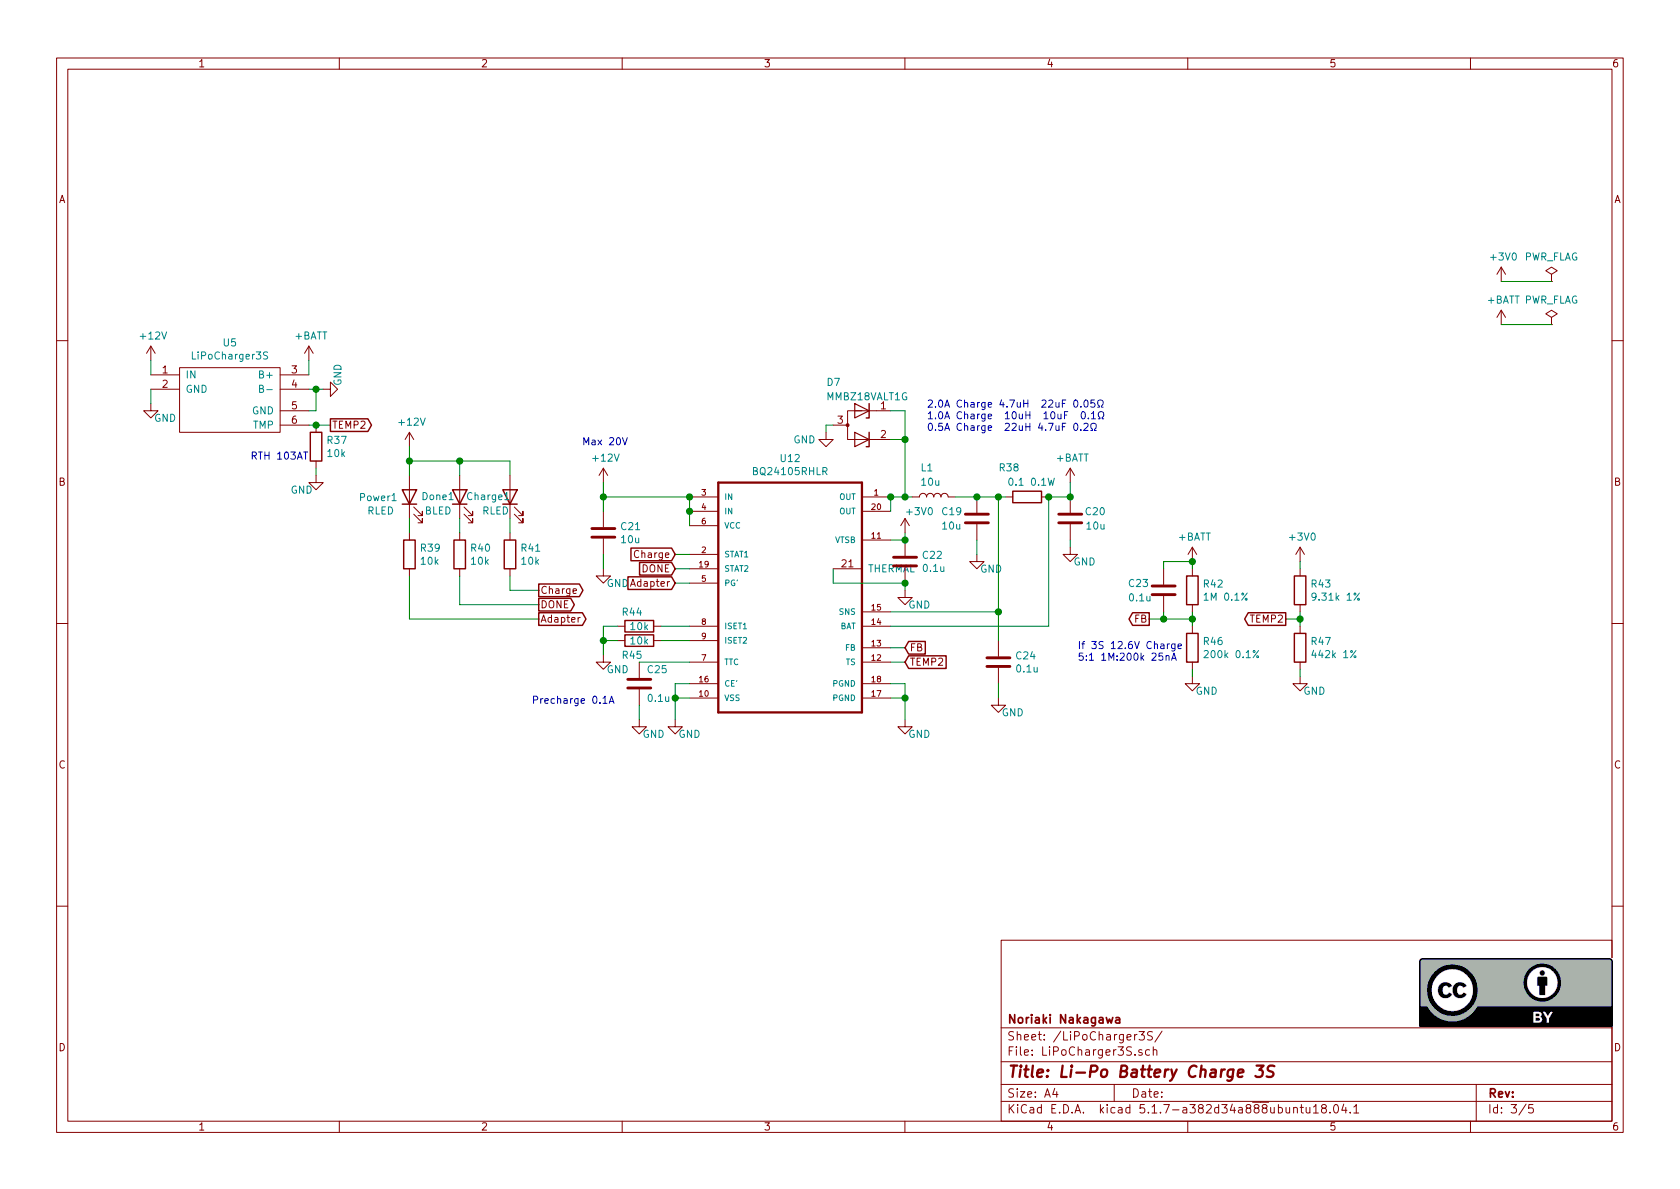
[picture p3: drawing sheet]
EESchema Schematic File Version 4
EELAYER 30 0
EELAYER END
$Descr A4 11693 8268
encoding utf-8
Sheet 3 5
Title "Li-Po Battery Charge 3S"
Date ""
Rev ""
Comp "Noriaki Nakagawa"
Comment1 ""
Comment2 ""
Comment3 ""
Comment4 ""
$EndDescr
Wire Wire Line
	6200 2850 6300 2850
Connection ~ 6300 4050
Wire Wire Line
	5800 4050 5800 3950
Wire Wire Line
	6300 4050 5800 4050
Connection ~ 8300 3900
Wire Wire Line
	8100 3900 8300 3900
Wire Wire Line
	8100 3950 8100 3900
Wire Wire Line
	8100 4300 8300 4300
Connection ~ 8100 4300
Wire Wire Line
	8100 4250 8100 4300
Wire Wire Line
	8000 4300 8100 4300
$Comp
L Device:C C?
U 1 1
P 8100 4100
AR Path="/5FA78FC0" Ref="C?"  Part="1" 
AR Path="/5FA654AA/5FA78FC0" Ref="C23"  Part="1" 
F 0 "C23" H 7850 4150 50  0000 L CNN
F 1 "0.1u" H 7850 4050 50  0000 L CNN
F 2 "Capacitors_SMD:C_0603" H 8138 3950 50  0001 C CNN
F 3 "~" H 8100 4100 50  0001 C CNN
F 4 "https://www.digikey.jp/product-detail/ja/kemet/C0603C104M4RACTU/399-1099-1-ND/411374" H 8100 4100 50  0001 C CNN "order_URL"
F 5 "C0603C104M4RACTU" H 8100 4100 50  0001 C CNN "型番"
	1    8100 4100
	1    0    0    -1  
$EndComp
Text Notes 7500 4600 0    50   ~ 0
If 3S 12.6V Charge\n5:1 1M:200k 25nA
Text Notes 3700 4900 0    50   ~ 0
Precharge 0.1A
Text Notes 6450 3000 0    50   ~ 0
2.0A Charge 4.7uH  22uF 0.05Ω\n1.0A Charge  10uH  10uF  0.1Ω\n0.5A Charge  22uH 4.7uF 0.2Ω
Wire Wire Line
	6650 3450 6800 3450
Wire Wire Line
	6800 3450 6950 3450
Connection ~ 6800 3450
$Comp
L power:+BATT #PWR?
U 1 1
P 8300 3900
AR Path="/5FA78FCC" Ref="#PWR?"  Part="1" 
AR Path="/5FA654AA/5FA78FCC" Ref="#PWR0137"  Part="1" 
F 0 "#PWR0137" H 8300 3750 50  0001 C CNN
F 1 "+BATT" H 8315 4073 50  0000 C CNN
F 2 "" H 8300 3900 50  0001 C CNN
F 3 "" H 8300 3900 50  0001 C CNN
	1    8300 3900
	1    0    0    -1  
$EndComp
Wire Wire Line
	7300 3450 7450 3450
Wire Wire Line
	7450 3350 7450 3450
Wire Wire Line
	6950 4750 6950 4850
Connection ~ 6950 4250
Wire Wire Line
	6950 4250 6950 4450
Connection ~ 7300 3450
$Comp
L power:+BATT #PWR?
U 1 1
P 7450 3350
AR Path="/5FA78FD8" Ref="#PWR?"  Part="1" 
AR Path="/5FA654AA/5FA78FD8" Ref="#PWR0138"  Part="1" 
F 0 "#PWR0138" H 7450 3200 50  0001 C CNN
F 1 "+BATT" H 7465 3523 50  0000 C CNN
F 2 "" H 7450 3350 50  0001 C CNN
F 3 "" H 7450 3350 50  0001 C CNN
	1    7450 3350
	1    0    0    -1  
$EndComp
Wire Wire Line
	8300 3950 8300 3900
Wire Wire Line
	9050 3900 9050 3950
$Comp
L power:+3V0 #PWR?
U 1 1
P 9050 3900
AR Path="/5FA78FE0" Ref="#PWR?"  Part="1" 
AR Path="/5FA654AA/5FA78FE0" Ref="#PWR0139"  Part="1" 
F 0 "#PWR0139" H 9050 3750 50  0001 C CNN
F 1 "+3V0" H 9065 4073 50  0000 C CNN
F 2 "" H 9050 3900 50  0001 C CNN
F 3 "" H 9050 3900 50  0001 C CNN
	1    9050 3900
	1    0    0    -1  
$EndComp
Wire Wire Line
	6300 4100 6300 4050
Wire Wire Line
	7300 3450 7300 4350
Wire Wire Line
	6950 3450 6950 4250
Connection ~ 6300 3750
Wire Wire Line
	6200 4350 7300 4350
Wire Wire Line
	6950 4250 6200 4250
Wire Wire Line
	6800 3750 6800 3850
Wire Wire Line
	4600 4450 4800 4450
Wire Wire Line
	4600 4350 4800 4350
Wire Wire Line
	4700 4850 4700 5000
Wire Wire Line
	4450 4900 4450 5000
Wire Wire Line
	4800 4600 4450 4600
Wire Wire Line
	6300 3750 6300 3700
Wire Wire Line
	6200 3750 6300 3750
$Comp
L power:+3V0 #PWR?
U 1 1
P 6300 3700
AR Path="/5FA78FF4" Ref="#PWR?"  Part="1" 
AR Path="/5FA654AA/5FA78FF4" Ref="#PWR0140"  Part="1" 
F 0 "#PWR0140" H 6300 3550 50  0001 C CNN
F 1 "+3V0" H 6400 3850 50  0000 C CNN
F 2 "" H 6300 3700 50  0001 C CNN
F 3 "" H 6300 3700 50  0001 C CNN
	1    6300 3700
	1    0    0    -1  
$EndComp
Text GLabel 8950 4300 0    50   Output ~ 0
TEMP2
Wire Wire Line
	9050 4700 9050 4650
Wire Wire Line
	9050 4300 9050 4350
Connection ~ 9050 4300
Wire Wire Line
	9050 4300 8950 4300
Wire Wire Line
	9050 4250 9050 4300
$Comp
L Device:R R?
U 1 1
P 9050 4500
AR Path="/5FA79000" Ref="R?"  Part="1" 
AR Path="/5FA654AA/5FA79000" Ref="R47"  Part="1" 
F 0 "R47" H 9120 4546 50  0000 L CNN
F 1 "442k 1%" H 9120 4455 50  0000 L CNN
F 2 "Resistors_SMD:R_0603" V 8980 4500 50  0001 C CNN
F 3 "~" H 9050 4500 50  0001 C CNN
F 4 "https://www.digikey.jp/product-detail/ja/panasonic-electronic-components/ERJ-3EKF4423V/P442KHCT-ND/198393" H 9050 4500 50  0001 C CNN "order_URL"
F 5 "ERJ-3EKF4423V" H 9050 4500 50  0001 C CNN "型番"
	1    9050 4500
	1    0    0    -1  
$EndComp
$Comp
L Device:R R?
U 1 1
P 9050 4100
AR Path="/5FA79006" Ref="R?"  Part="1" 
AR Path="/5FA654AA/5FA79006" Ref="R43"  Part="1" 
F 0 "R43" H 9120 4146 50  0000 L CNN
F 1 "9.31k 1%" H 9120 4055 50  0000 L CNN
F 2 "Resistors_SMD:R_0603" V 8980 4100 50  0001 C CNN
F 3 "~" H 9050 4100 50  0001 C CNN
F 4 "https://www.digikey.jp/product-detail/ja/panasonic-electronic-components/ERJ-3EKF9311V/P9-31KHCT-ND/198542" H 9050 4100 50  0001 C CNN "order_URL"
F 5 "ERJ-3EKF9311V" H 9050 4100 50  0001 C CNN "型番"
	1    9050 4100
	1    0    0    -1  
$EndComp
Wire Wire Line
	6200 4600 6300 4600
Text GLabel 6300 4600 2    50   Input ~ 0
TEMP2
Connection ~ 4700 4850
Wire Wire Line
	4800 4850 4700 4850
Wire Wire Line
	4700 4750 4700 4850
Wire Wire Line
	4800 4750 4700 4750
Wire Wire Line
	4200 3850 4200 3950
Connection ~ 4800 3450
Wire Wire Line
	4200 3450 4200 3550
Connection ~ 4200 3450
Wire Wire Line
	4200 3450 4800 3450
Wire Wire Line
	4200 3350 4200 3450
Wire Wire Line
	4800 3550 4800 3450
Connection ~ 4800 3550
Wire Wire Line
	4800 3650 4800 3550
Wire Wire Line
	6300 4850 6300 5000
$Comp
L Device:C C?
U 1 1
P 4450 4750
AR Path="/5FA7901C" Ref="C?"  Part="1" 
AR Path="/5FA654AA/5FA7901C" Ref="C25"  Part="1" 
F 0 "C25" H 4500 4850 50  0000 L CNN
F 1 "0.1u" H 4500 4650 50  0000 L CNN
F 2 "Capacitors_SMD:C_0603" H 4488 4600 50  0001 C CNN
F 3 "~" H 4450 4750 50  0001 C CNN
F 4 "https://www.digikey.jp/product-detail/ja/kemet/C0603C104M4RACTU/399-1099-1-ND/411374" H 4450 4750 50  0001 C CNN "order_URL"
F 5 "C0603C104M4RACTU" H 4450 4750 50  0001 C CNN "型番"
	1    4450 4750
	1    0    0    -1  
$EndComp
Text Notes 4050 3100 0    50   ~ 0
Max 20V
Wire Wire Line
	8300 4700 8300 4650
Wire Wire Line
	8300 4300 8300 4350
Connection ~ 8300 4300
Wire Wire Line
	8300 4250 8300 4300
Text GLabel 8000 4300 0    50   Output ~ 0
FB
Wire Wire Line
	6300 4500 6200 4500
Text GLabel 6300 4500 2    50   Input ~ 0
FB
Connection ~ 6950 3450
Connection ~ 6300 4850
Wire Wire Line
	6200 4850 6300 4850
Wire Wire Line
	6300 4750 6300 4850
Wire Wire Line
	6200 4750 6300 4750
Connection ~ 6300 3450
Wire Wire Line
	6350 3450 6300 3450
Wire Wire Line
	6200 3050 6300 3050
Wire Wire Line
	5750 2950 5750 3000
Wire Wire Line
	5800 2950 5750 2950
Wire Wire Line
	6200 3450 6300 3450
Wire Wire Line
	2850 4300 3750 4300
Wire Wire Line
	2850 4300 2850 4000
Wire Wire Line
	3200 4200 3750 4200
Wire Wire Line
	3200 4200 3200 4000
Wire Wire Line
	3550 4100 3750 4100
Wire Wire Line
	3550 4000 3550 4100
Wire Wire Line
	6950 3450 7000 3450
Connection ~ 6200 3450
Wire Wire Line
	6200 3450 6200 3550
Connection ~ 2850 3200
Wire Wire Line
	2850 3100 2850 3200
Wire Wire Line
	2850 3600 2850 3700
Wire Wire Line
	3200 3600 3200 3700
Wire Wire Line
	3550 3700 3550 3600
Wire Wire Line
	3200 3200 3550 3200
Connection ~ 3200 3200
Wire Wire Line
	3200 3200 3200 3300
Wire Wire Line
	3550 3200 3550 3300
Wire Wire Line
	2850 3200 3200 3200
Wire Wire Line
	2850 3200 2850 3300
$Comp
L Device:LED Charge?
U 1 1
P 3550 3450
AR Path="/5FA79049" Ref="Charge?"  Part="1" 
AR Path="/5FA654AA/5FA79049" Ref="Charge1"  Part="1" 
F 0 "Charge1" V 3550 3600 50  0000 C CNN
F 1 "RLED" V 3450 3550 50  0000 C CNN
F 2 "LEDs:LED_0603" H 3550 3450 50  0001 C CNN
F 3 "~" H 3550 3450 50  0001 C CNN
F 4 "https://www.digikey.jp/product-detail/ja/lite-on-inc/LTST-C190KRKT/160-1436-1-ND/386816" H 3550 3450 50  0001 C CNN "order_URL"
F 5 "LTST-C190KRKT" H 3550 3450 50  0001 C CNN "型番"
	1    3550 3450
	0    -1   -1   0   
$EndComp
$Comp
L Device:LED Done?
U 1 1
P 3200 3450
AR Path="/5FA7904F" Ref="Done?"  Part="1" 
AR Path="/5FA654AA/5FA7904F" Ref="Done1"  Part="1" 
F 0 "Done1" V 3200 3600 50  0000 C CNN
F 1 "BLED" V 3100 3600 50  0000 C CNN
F 2 "LEDs:LED_0603" H 3200 3450 50  0001 C CNN
F 3 "~" H 3200 3450 50  0001 C CNN
F 4 "https://www.digikey.jp/product-detail/ja/kingbright/APT1608QBC-D/754-1434-1-ND/2163792" H 3200 3450 50  0001 C CNN "order_URL"
F 5 "APT1608QBC/D" H 3200 3450 50  0001 C CNN "型番"
	1    3200 3450
	0    -1   -1   0   
$EndComp
$Comp
L Device:LED Power?
U 1 1
P 2850 3450
AR Path="/5FA79055" Ref="Power?"  Part="1" 
AR Path="/5FA654AA/5FA79055" Ref="Power1"  Part="1" 
F 0 "Power1" V 2843 3666 50  0000 C CNN
F 1 "RLED" V 2750 3650 50  0000 C CNN
F 2 "LEDs:LED_0603" H 2850 3450 50  0001 C CNN
F 3 "~" H 2850 3450 50  0001 C CNN
F 4 "https://www.digikey.jp/product-detail/ja/lite-on-inc/LTST-C190KRKT/160-1436-1-ND/386816" H 2850 3450 50  0001 C CNN "order_URL"
F 5 "MBRD835LT4G" H 2850 3450 50  0001 C CNN "型番"
	1    2850 3450
	0    -1   -1   0   
$EndComp
Text GLabel 3750 4300 2    50   Output ~ 0
Adapter
Text GLabel 3750 4200 2    50   Output ~ 0
DONE
Text GLabel 3750 4100 2    50   Output ~ 0
Charge
Wire Wire Line
	4800 3850 4700 3850
Wire Wire Line
	4700 3950 4800 3950
Wire Wire Line
	4800 4050 4700 4050
Text GLabel 4700 4050 0    50   Input ~ 0
Adapter
Text GLabel 4700 3950 0    50   Input ~ 0
DONE
Text GLabel 4700 3850 0    50   Input ~ 0
Charge
$Comp
L Device:L L?
U 1 1
P 6500 3450
AR Path="/5FA79065" Ref="L?"  Part="1" 
AR Path="/5FA654AA/5FA79065" Ref="L1"  Part="1" 
F 0 "L1" V 6700 3450 50  0000 L CNN
F 1 "10u" V 6600 3400 50  0000 L CNN
F 2 "Inductors:Inductor_Taiyo-Yuden_NR-50xx" H 6500 3450 50  0001 C CNN
F 3 "https://ds.yuden.co.jp/TYCOMPAS/ut/detail?pn=NR5040T100M%20%20&u=M" H 6500 3450 50  0001 C CNN
F 4 "NR5040T100M" H 6500 3450 50  0001 C CNN "型番"
F 5 "https://www.digikey.jp/product-detail/ja/taiyo-yuden/NR5040T100M/587-2365-1-ND/2178978" H 6500 3450 50  0001 C CNN "order_URL"
	1    6500 3450
	0    -1   -1   0   
$EndComp
$Comp
L Device:C C?
U 1 1
P 6950 4600
AR Path="/5FA7906B" Ref="C?"  Part="1" 
AR Path="/5FA654AA/5FA7906B" Ref="C24"  Part="1" 
F 0 "C24" H 7065 4646 50  0000 L CNN
F 1 "0.1u" H 7065 4555 50  0000 L CNN
F 2 "Capacitors_SMD:C_0603" H 6988 4450 50  0001 C CNN
F 3 "~" H 6950 4600 50  0001 C CNN
F 4 "https://www.digikey.jp/product-detail/ja/kemet/C0603C104M4RACTU/399-1099-1-ND/411374" H 6950 4600 50  0001 C CNN "order_URL"
F 5 "C0603C104M4RACTU" H 6950 4600 50  0001 C CNN "型番"
	1    6950 4600
	1    0    0    -1  
$EndComp
$Comp
L Device:C C?
U 1 1
P 6300 3900
AR Path="/5FA79071" Ref="C?"  Part="1" 
AR Path="/5FA654AA/5FA79071" Ref="C22"  Part="1" 
F 0 "C22" H 6415 3946 50  0000 L CNN
F 1 "0.1u" H 6415 3855 50  0000 L CNN
F 2 "Capacitors_SMD:C_0603" H 6338 3750 50  0001 C CNN
F 3 "~" H 6300 3900 50  0001 C CNN
F 4 "https://www.digikey.jp/product-detail/ja/kemet/C0603C104M4RACTU/399-1099-1-ND/411374" H 6300 3900 50  0001 C CNN "order_URL"
F 5 "C0603C104M4RACTU" H 6300 3900 50  0001 C CNN "型番"
	1    6300 3900
	1    0    0    -1  
$EndComp
$Comp
L Device:C C?
U 1 1
P 4200 3700
AR Path="/5FA79078" Ref="C?"  Part="1" 
AR Path="/5FA654AA/5FA79078" Ref="C21"  Part="1" 
F 0 "C21" H 4315 3746 50  0000 L CNN
F 1 "10u" H 4315 3655 50  0000 L CNN
F 2 "Capacitors_SMD:C_0805" H 4238 3550 50  0001 C CNN
F 3 "~" H 4200 3700 50  0001 C CNN
F 4 "GRM21BR61E106KA73K" H 4200 3700 50  0001 C CNN "型番"
F 5 "https://www.digikey.jp/product-detail/ja/murata-electronics/GRM21BR61E106KA73K/490-16824-1-ND/7595732" H 4200 3700 50  0001 C CNN "order_URL"
	1    4200 3700
	1    0    0    -1  
$EndComp
$Comp
L Device:C C?
U 1 1
P 6800 3600
AR Path="/5FA7907F" Ref="C?"  Part="1" 
AR Path="/5FA654AA/5FA7907F" Ref="C19"  Part="1" 
F 0 "C19" H 6550 3650 50  0000 L CNN
F 1 "10u" H 6550 3550 50  0000 L CNN
F 2 "Capacitors_SMD:C_0805" H 6838 3450 50  0001 C CNN
F 3 "~" H 6800 3600 50  0001 C CNN
F 4 "GRM21BR61E106KA73K" H 6800 3600 50  0001 C CNN "型番"
F 5 "https://www.digikey.jp/product-detail/ja/murata-electronics/GRM21BR61E106KA73K/490-16824-1-ND/7595732" H 6800 3600 50  0001 C CNN "order_URL"
	1    6800 3600
	1    0    0    -1  
$EndComp
$Comp
L Device:R R?
U 1 1
P 7150 3450
AR Path="/5FA79086" Ref="R?"  Part="1" 
AR Path="/5FA654AA/5FA79086" Ref="R38"  Part="1" 
F 0 "R38" V 7350 3500 50  0000 L CNN
F 1 "0.1 0.1W" V 7250 3250 50  0000 L CNN
F 2 "Resistors_SMD:R_1206" V 7080 3450 50  0001 C CNN
F 3 "https://industrial.panasonic.com/ww/products/resistors/chip-resistors/current-sensing-chip-resistors/models/ERJ8RSJR10V" H 7150 3450 50  0001 C CNN
F 4 "ERJ-8RSJR10V" H 7150 3450 50  0001 C CNN "型番"
F 5 "https://www.digikey.jp/product-detail/ja/panasonic-electronic-components/ERJ-8RSJR10V/P-10PCT-ND/250377" H 7150 3450 50  0001 C CNN "order_URL"
	1    7150 3450
	0    -1   -1   0   
$EndComp
$Comp
L Device:R R?
U 1 1
P 8300 4500
AR Path="/5FA7908C" Ref="R?"  Part="1" 
AR Path="/5FA654AA/5FA7908C" Ref="R46"  Part="1" 
F 0 "R46" H 8370 4546 50  0000 L CNN
F 1 "200k 0.1%" H 8370 4455 50  0000 L CNN
F 2 "Resistors_SMD:R_0603" V 8230 4500 50  0001 C CNN
F 3 "~" H 8300 4500 50  0001 C CNN
F 4 "ERA-3AEB204V" H 8300 4500 50  0001 C CNN "型番"
F 5 "https://www.digikey.jp/product-detail/ja/panasonic-electronic-components/ERA-3AEB204V/P200KDBCT-ND/1466107" H 8300 4500 50  0001 C CNN "order_URL"
	1    8300 4500
	1    0    0    -1  
$EndComp
$Comp
L Device:R R?
U 1 1
P 8300 4100
AR Path="/5FA79092" Ref="R?"  Part="1" 
AR Path="/5FA654AA/5FA79092" Ref="R42"  Part="1" 
F 0 "R42" H 8370 4146 50  0000 L CNN
F 1 "1M 0.1%" H 8370 4055 50  0000 L CNN
F 2 "Resistors_SMD:R_0603" V 8230 4100 50  0001 C CNN
F 3 "~" H 8300 4100 50  0001 C CNN
F 4 "RN73H1JTTD1004B25" H 8300 4100 50  0001 C CNN "型番"
F 5 "https://www.digikey.jp/product-detail/ja/koa-speer-electronics-inc/RN73H1JTTD1004B25/2019-RN73H1JTTD1004B25CT-ND/10707052" H 8300 4100 50  0001 C CNN "order_URL"
	1    8300 4100
	1    0    0    -1  
$EndComp
$Comp
L Device:R R?
U 1 1
P 3550 3850
AR Path="/5FA79098" Ref="R?"  Part="1" 
AR Path="/5FA654AA/5FA79098" Ref="R41"  Part="1" 
F 0 "R41" H 3620 3896 50  0000 L CNN
F 1 "10k" H 3620 3805 50  0000 L CNN
F 2 "Resistors_SMD:R_0603" V 3480 3850 50  0001 C CNN
F 3 "~" H 3550 3850 50  0001 C CNN
F 4 "https://www.digikey.jp/product-detail/ja/te-connectivity-passive-product/CRG0603F10K-10/A121523CT-ND/5246510" H 3550 3850 50  0001 C CNN "order_URL"
F 5 "CRG0603F10K/10" H 3550 3850 50  0001 C CNN "型番"
	1    3550 3850
	1    0    0    -1  
$EndComp
$Comp
L Device:R R?
U 1 1
P 3200 3850
AR Path="/5FA7909E" Ref="R?"  Part="1" 
AR Path="/5FA654AA/5FA7909E" Ref="R40"  Part="1" 
F 0 "R40" H 3270 3896 50  0000 L CNN
F 1 "10k" H 3270 3805 50  0000 L CNN
F 2 "Resistors_SMD:R_0603" V 3130 3850 50  0001 C CNN
F 3 "~" H 3200 3850 50  0001 C CNN
F 4 "https://www.digikey.jp/product-detail/ja/te-connectivity-passive-product/CRG0603F10K-10/A121523CT-ND/5246510" H 3200 3850 50  0001 C CNN "order_URL"
F 5 "CRG0603F10K/10" H 3200 3850 50  0001 C CNN "型番"
	1    3200 3850
	1    0    0    -1  
$EndComp
$Comp
L Device:R R?
U 1 1
P 2850 3850
AR Path="/5FA790A4" Ref="R?"  Part="1" 
AR Path="/5FA654AA/5FA790A4" Ref="R39"  Part="1" 
F 0 "R39" H 2920 3896 50  0000 L CNN
F 1 "10k" H 2920 3805 50  0000 L CNN
F 2 "Resistors_SMD:R_0603" V 2780 3850 50  0001 C CNN
F 3 "~" H 2850 3850 50  0001 C CNN
F 4 "https://www.digikey.jp/product-detail/ja/te-connectivity-passive-product/CRG0603F10K-10/A121523CT-ND/5246510" H 2850 3850 50  0001 C CNN "order_URL"
F 5 "CRG0603F10K/10" H 2850 3850 50  0001 C CNN "型番"
	1    2850 3850
	1    0    0    -1  
$EndComp
Wire Wire Line
	4200 4450 4200 4550
Connection ~ 4200 4450
Wire Wire Line
	4300 4450 4200 4450
Wire Wire Line
	4200 4350 4200 4450
Wire Wire Line
	4300 4350 4200 4350
$Comp
L Device:R R?
U 1 1
P 4450 4450
AR Path="/5FA790AF" Ref="R?"  Part="1" 
AR Path="/5FA654AA/5FA790AF" Ref="R45"  Part="1" 
F 0 "R45" V 4550 4400 50  0000 C CNN
F 1 "10k" V 4450 4450 50  0000 C CNN
F 2 "Resistors_SMD:R_0603" V 4380 4450 50  0001 C CNN
F 3 "~" H 4450 4450 50  0001 C CNN
F 4 "https://www.digikey.jp/product-detail/ja/te-connectivity-passive-product/CRG0603F10K-10/A121523CT-ND/5246510" H 4450 4450 50  0001 C CNN "order_URL"
F 5 "CRG0603F10K/10" H 4450 4450 50  0001 C CNN "型番"
	1    4450 4450
	0    1    1    0   
$EndComp
$Comp
L Device:R R?
U 1 1
P 4450 4350
AR Path="/5FA790B5" Ref="R?"  Part="1" 
AR Path="/5FA654AA/5FA790B5" Ref="R44"  Part="1" 
F 0 "R44" V 4350 4300 50  0000 C CNN
F 1 "10k" V 4450 4350 50  0000 C CNN
F 2 "Resistors_SMD:R_0603" V 4380 4350 50  0001 C CNN
F 3 "~" H 4450 4350 50  0001 C CNN
F 4 "https://www.digikey.jp/product-detail/ja/te-connectivity-passive-product/CRG0603F10K-10/A121523CT-ND/5246510" H 4450 4350 50  0001 C CNN "order_URL"
F 5 "CRG0603F10K/10" H 4450 4350 50  0001 C CNN "型番"
	1    4450 4350
	0    1    1    0   
$EndComp
$Comp
L BQ24105RHLR:BQ24105RHLR U?
U 1 1
P 5500 4150
AR Path="/5FA790BC" Ref="U?"  Part="1" 
AR Path="/5FA654AA/5FA790BC" Ref="U12"  Part="1" 
F 0 "U12" H 5500 5120 50  0000 C CNN
F 1 "BQ24105RHLR" H 5500 5029 50  0000 C CNN
F 2 "BQ24205RHLR:IC_MSP430FR2522IRHLR" H 5500 4150 50  0001 L BNN
F 3 "" H 5500 4150 50  0001 C CNN
F 4 "BQ24105RHLR" H 5500 4150 50  0001 C CNN "型番"
F 5 "https://www.digikey.jp/product-detail/ja/texas-instruments/BQ24105RHLR/296-17159-1-ND/665958" H 5500 4150 50  0001 C CNN "order_URL"
	1    5500 4150
	1    0    0    -1  
$EndComp
$Comp
L Device:C C?
U 1 1
P 7450 3600
AR Path="/5FA790C3" Ref="C?"  Part="1" 
AR Path="/5FA654AA/5FA790C3" Ref="C20"  Part="1" 
F 0 "C20" H 7200 3650 50  0000 L CNN
F 1 "10u" H 7200 3550 50  0000 L CNN
F 2 "Capacitors_SMD:C_0805" H 7488 3450 50  0001 C CNN
F 3 "~" H 7450 3600 50  0001 C CNN
F 4 "GRM21BR61E106KA73K" H 7450 3600 50  0001 C CNN "型番"
F 5 "https://www.digikey.jp/product-detail/ja/murata-electronics/GRM21BR61E106KA73K/490-16824-1-ND/7595732" H 7450 3600 50  0001 C CNN "order_URL"
	1    7450 3600
	-1   0    0    -1  
$EndComp
Connection ~ 7450 3450
$Comp
L power:+12V #PWR?
U 1 1
P 2850 3100
AR Path="/5FA790CA" Ref="#PWR?"  Part="1" 
AR Path="/5FA654AA/5FA790CA" Ref="#PWR0141"  Part="1" 
F 0 "#PWR0141" H 2850 2950 50  0001 C CNN
F 1 "+12V" H 2865 3273 50  0000 C CNN
F 2 "" H 2850 3100 50  0001 C CNN
F 3 "" H 2850 3100 50  0001 C CNN
	1    2850 3100
	1    0    0    -1  
$EndComp
$Comp
L power:+12V #PWR?
U 1 1
P 4200 3350
AR Path="/5FA790D0" Ref="#PWR?"  Part="1" 
AR Path="/5FA654AA/5FA790D0" Ref="#PWR0142"  Part="1" 
F 0 "#PWR0142" H 4200 3200 50  0001 C CNN
F 1 "+12V" H 4215 3523 50  0000 C CNN
F 2 "" H 4200 3350 50  0001 C CNN
F 3 "" H 4200 3350 50  0001 C CNN
	1    4200 3350
	1    0    0    -1  
$EndComp
$Comp
L power:GND #PWR?
U 1 1
P 4200 3950
AR Path="/5FA790D6" Ref="#PWR?"  Part="1" 
AR Path="/5FA654AA/5FA790D6" Ref="#PWR0143"  Part="1" 
F 0 "#PWR0143" H 4200 3700 50  0001 C CNN
F 1 "GND" H 4300 3850 50  0000 C CNN
F 2 "" H 4200 3950 50  0001 C CNN
F 3 "" H 4200 3950 50  0001 C CNN
	1    4200 3950
	1    0    0    -1  
$EndComp
$Comp
L power:GND #PWR?
U 1 1
P 4450 5000
AR Path="/5FA790DC" Ref="#PWR?"  Part="1" 
AR Path="/5FA654AA/5FA790DC" Ref="#PWR0144"  Part="1" 
F 0 "#PWR0144" H 4450 4750 50  0001 C CNN
F 1 "GND" H 4550 4900 50  0000 C CNN
F 2 "" H 4450 5000 50  0001 C CNN
F 3 "" H 4450 5000 50  0001 C CNN
	1    4450 5000
	1    0    0    -1  
$EndComp
$Comp
L power:GND #PWR?
U 1 1
P 4700 5000
AR Path="/5FA790E2" Ref="#PWR?"  Part="1" 
AR Path="/5FA654AA/5FA790E2" Ref="#PWR0145"  Part="1" 
F 0 "#PWR0145" H 4700 4750 50  0001 C CNN
F 1 "GND" H 4800 4900 50  0000 C CNN
F 2 "" H 4700 5000 50  0001 C CNN
F 3 "" H 4700 5000 50  0001 C CNN
	1    4700 5000
	1    0    0    -1  
$EndComp
$Comp
L power:GND #PWR?
U 1 1
P 4200 4550
AR Path="/5FA790E8" Ref="#PWR?"  Part="1" 
AR Path="/5FA654AA/5FA790E8" Ref="#PWR0146"  Part="1" 
F 0 "#PWR0146" H 4200 4300 50  0001 C CNN
F 1 "GND" H 4300 4450 50  0000 C CNN
F 2 "" H 4200 4550 50  0001 C CNN
F 3 "" H 4200 4550 50  0001 C CNN
	1    4200 4550
	1    0    0    -1  
$EndComp
$Comp
L power:GND #PWR?
U 1 1
P 5750 3000
AR Path="/5FA790EE" Ref="#PWR?"  Part="1" 
AR Path="/5FA654AA/5FA790EE" Ref="#PWR0147"  Part="1" 
F 0 "#PWR0147" H 5750 2750 50  0001 C CNN
F 1 "GND" H 5600 2950 50  0000 C CNN
F 2 "" H 5750 3000 50  0001 C CNN
F 3 "" H 5750 3000 50  0001 C CNN
	1    5750 3000
	1    0    0    -1  
$EndComp
$Comp
L power:GND #PWR?
U 1 1
P 6800 3850
AR Path="/5FA790F4" Ref="#PWR?"  Part="1" 
AR Path="/5FA654AA/5FA790F4" Ref="#PWR0148"  Part="1" 
F 0 "#PWR0148" H 6800 3600 50  0001 C CNN
F 1 "GND" H 6900 3750 50  0000 C CNN
F 2 "" H 6800 3850 50  0001 C CNN
F 3 "" H 6800 3850 50  0001 C CNN
	1    6800 3850
	1    0    0    -1  
$EndComp
$Comp
L power:GND #PWR?
U 1 1
P 7450 3800
AR Path="/5FA790FA" Ref="#PWR?"  Part="1" 
AR Path="/5FA654AA/5FA790FA" Ref="#PWR0149"  Part="1" 
F 0 "#PWR0149" H 7450 3550 50  0001 C CNN
F 1 "GND" H 7550 3700 50  0000 C CNN
F 2 "" H 7450 3800 50  0001 C CNN
F 3 "" H 7450 3800 50  0001 C CNN
	1    7450 3800
	1    0    0    -1  
$EndComp
Wire Wire Line
	7450 3750 7450 3800
$Comp
L power:GND #PWR?
U 1 1
P 6300 4100
AR Path="/5FA79101" Ref="#PWR?"  Part="1" 
AR Path="/5FA654AA/5FA79101" Ref="#PWR0150"  Part="1" 
F 0 "#PWR0150" H 6300 3850 50  0001 C CNN
F 1 "GND" H 6400 4000 50  0000 C CNN
F 2 "" H 6300 4100 50  0001 C CNN
F 3 "" H 6300 4100 50  0001 C CNN
	1    6300 4100
	1    0    0    -1  
$EndComp
$Comp
L power:GND #PWR?
U 1 1
P 6300 5000
AR Path="/5FA79107" Ref="#PWR?"  Part="1" 
AR Path="/5FA654AA/5FA79107" Ref="#PWR0151"  Part="1" 
F 0 "#PWR0151" H 6300 4750 50  0001 C CNN
F 1 "GND" H 6400 4900 50  0000 C CNN
F 2 "" H 6300 5000 50  0001 C CNN
F 3 "" H 6300 5000 50  0001 C CNN
	1    6300 5000
	1    0    0    -1  
$EndComp
$Comp
L power:GND #PWR?
U 1 1
P 6950 4850
AR Path="/5FA7910D" Ref="#PWR?"  Part="1" 
AR Path="/5FA654AA/5FA7910D" Ref="#PWR0152"  Part="1" 
F 0 "#PWR0152" H 6950 4600 50  0001 C CNN
F 1 "GND" H 7050 4750 50  0000 C CNN
F 2 "" H 6950 4850 50  0001 C CNN
F 3 "" H 6950 4850 50  0001 C CNN
	1    6950 4850
	1    0    0    -1  
$EndComp
$Comp
L power:GND #PWR?
U 1 1
P 8300 4700
AR Path="/5FA79113" Ref="#PWR?"  Part="1" 
AR Path="/5FA654AA/5FA79113" Ref="#PWR0153"  Part="1" 
F 0 "#PWR0153" H 8300 4450 50  0001 C CNN
F 1 "GND" H 8400 4600 50  0000 C CNN
F 2 "" H 8300 4700 50  0001 C CNN
F 3 "" H 8300 4700 50  0001 C CNN
	1    8300 4700
	1    0    0    -1  
$EndComp
$Comp
L power:GND #PWR?
U 1 1
P 9050 4700
AR Path="/5FA79119" Ref="#PWR?"  Part="1" 
AR Path="/5FA654AA/5FA79119" Ref="#PWR0154"  Part="1" 
F 0 "#PWR0154" H 9050 4450 50  0001 C CNN
F 1 "GND" H 9150 4600 50  0000 C CNN
F 2 "" H 9050 4700 50  0001 C CNN
F 3 "" H 9050 4700 50  0001 C CNN
	1    9050 4700
	1    0    0    -1  
$EndComp
$Comp
L Diode:MMBZxx D?
U 1 1
P 6000 2950
AR Path="/5FA7911F" Ref="D?"  Part="1" 
AR Path="/5FA654AA/5FA7911F" Ref="D7"  Part="1" 
F 0 "D7" V 5700 2700 50  0000 L CNN
F 1 "MMBZ18VALT1G" V 5800 2700 50  0000 L CNN
F 2 "TO_SOT_Packages_SMD:SOT-23" H 6150 2850 50  0001 L CNN
F 3 "http://www.onsemi.com/pub/Collateral/MMBZ5V6ALT1-D.PDF" V 5900 2950 50  0001 C CNN
F 4 "https://www.digikey.jp/product-detail/ja/on-semiconductor/MMBZ18VALT1G/MMBZ18VALT1GOSCT-ND/921123" H 6000 2950 50  0001 C CNN "order_URL"
F 5 "MMBZ18VALT1G" H 6000 2950 50  0001 C CNN "型番"
	1    6000 2950
	0    1    1    0   
$EndComp
Wire Wire Line
	6300 2850 6300 3050
Connection ~ 6300 3050
Wire Wire Line
	6300 3050 6300 3450
Wire Wire Line
	2200 3300 2200 3250
Wire Wire Line
	2200 2950 2300 2950
$Comp
L Device:R R?
U 1 1
P 2200 3100
AR Path="/5FA7912E" Ref="R?"  Part="1" 
AR Path="/5FA654AA/5FA7912E" Ref="R37"  Part="1" 
F 0 "R37" H 2270 3146 50  0000 L CNN
F 1 "10k" H 2270 3055 50  0000 L CNN
F 2 "Resistors_SMD:R_0603" V 2130 3100 50  0001 C CNN
F 3 "~" H 2200 3100 50  0001 C CNN
F 4 "https://www.digikey.jp/product-detail/ja/te-connectivity-passive-product/CRG0603F10K-10/A121523CT-ND/5246510" H 2200 3100 50  0001 C CNN "order_URL"
F 5 "CRG0603F10K/10" H 2200 3100 50  0001 C CNN "型番"
	1    2200 3100
	1    0    0    -1  
$EndComp
Text GLabel 2300 2950 2    50   Output ~ 0
TEMP2
$Comp
L power:GND #PWR?
U 1 1
P 2200 3300
AR Path="/5FA79136" Ref="#PWR?"  Part="1" 
AR Path="/5FA654AA/5FA79136" Ref="#PWR0155"  Part="1" 
F 0 "#PWR0155" H 2200 3050 50  0001 C CNN
F 1 "GND" H 2300 3200 50  0000 C CNN
F 2 "" H 2200 3300 50  0001 C CNN
F 3 "" H 2200 3300 50  0001 C CNN
	1    2200 3300
	-1   0    0    -1  
$EndComp
Text Notes 2150 3200 2    50   ~ 0
RTH 103AT
$Comp
L power:+3V0 #PWR?
U 1 1
P 10450 1950
AR Path="/5FA7FDDE" Ref="#PWR?"  Part="1" 
AR Path="/5FA654AA/5FA7FDDE" Ref="#PWR0159"  Part="1" 
F 0 "#PWR0159" H 10450 1800 50  0001 C CNN
F 1 "+3V0" H 10465 2123 50  0000 C CNN
F 2 "" H 10450 1950 50  0001 C CNN
F 3 "" H 10450 1950 50  0001 C CNN
	1    10450 1950
	1    0    0    -1  
$EndComp
Wire Wire Line
	10450 1950 10800 1950
$Comp
L power:PWR_FLAG #FLG?
U 1 1
P 10800 1950
AR Path="/5FA7FDE7" Ref="#FLG?"  Part="1" 
AR Path="/5FA654AA/5FA7FDE7" Ref="#FLG0119"  Part="1" 
F 0 "#FLG0119" H 10800 2025 50  0001 C CNN
F 1 "PWR_FLAG" H 10800 2123 50  0000 C CNN
F 2 "" H 10800 1950 50  0001 C CNN
F 3 "~" H 10800 1950 50  0001 C CNN
	1    10800 1950
	1    0    0    -1  
$EndComp
$Comp
L JetsonXavierNX_UPS-rescue:LiPoCharger3S U5
U 1 1
P 1600 2750
F 0 "U5" H 1600 3125 50  0000 C CNN
F 1 "LiPoCharger3S" H 1600 3034 50  0000 C CNN
F 2 "JetsonXavierNX_UPS:LiPoCharger3S" H 1600 3100 50  0001 C CNN
F 3 "" H 1600 3100 50  0001 C CNN
	1    1600 2750
	1    0    0    -1  
$EndComp
Wire Wire Line
	1050 2500 1050 2600
$Comp
L power:+12V #PWR?
U 1 1
P 1050 2500
AR Path="/5FE4BA89" Ref="#PWR?"  Part="1" 
AR Path="/5FA654AA/5FE4BA89" Ref="#PWR01"  Part="1" 
F 0 "#PWR01" H 1050 2350 50  0001 C CNN
F 1 "+12V" H 1065 2673 50  0000 C CNN
F 2 "" H 1050 2500 50  0001 C CNN
F 3 "" H 1050 2500 50  0001 C CNN
	1    1050 2500
	1    0    0    -1  
$EndComp
Wire Wire Line
	1050 2700 1050 2800
$Comp
L power:GND #PWR?
U 1 1
P 1050 2800
AR Path="/5FE51E82" Ref="#PWR?"  Part="1" 
AR Path="/5FA654AA/5FE51E82" Ref="#PWR09"  Part="1" 
F 0 "#PWR09" H 1050 2550 50  0001 C CNN
F 1 "GND" H 1150 2700 50  0000 C CNN
F 2 "" H 1050 2800 50  0001 C CNN
F 3 "" H 1050 2800 50  0001 C CNN
	1    1050 2800
	1    0    0    -1  
$EndComp
Wire Wire Line
	2150 2500 2150 2600
$Comp
L power:+BATT #PWR?
U 1 1
P 2150 2500
AR Path="/5FE5492F" Ref="#PWR?"  Part="1" 
AR Path="/5FA654AA/5FE5492F" Ref="#PWR02"  Part="1" 
F 0 "#PWR02" H 2150 2350 50  0001 C CNN
F 1 "+BATT" H 2165 2673 50  0000 C CNN
F 2 "" H 2150 2500 50  0001 C CNN
F 3 "" H 2150 2500 50  0001 C CNN
	1    2150 2500
	1    0    0    -1  
$EndComp
$Comp
L power:GND #PWR?
U 1 1
P 2250 2700
AR Path="/5FE57AA1" Ref="#PWR?"  Part="1" 
AR Path="/5FA654AA/5FE57AA1" Ref="#PWR08"  Part="1" 
F 0 "#PWR08" H 2250 2450 50  0001 C CNN
F 1 "GND" H 2350 2600 50  0000 C CNN
F 2 "" H 2250 2700 50  0001 C CNN
F 3 "" H 2250 2700 50  0001 C CNN
	1    2250 2700
	0    -1   -1   0   
$EndComp
Wire Wire Line
	2150 2850 2200 2850
Wire Wire Line
	2150 2700 2200 2700
Wire Wire Line
	2200 2850 2200 2700
Connection ~ 2200 2700
Wire Wire Line
	2200 2700 2250 2700
Wire Wire Line
	2150 2950 2200 2950
Connection ~ 2200 2950
$Comp
L power:+BATT #PWR?
U 1 1
P 10450 2250
AR Path="/5FF19F28" Ref="#PWR?"  Part="1" 
AR Path="/5FA654AA/5FF19F28" Ref="#PWR0107"  Part="1" 
F 0 "#PWR0107" H 10450 2100 50  0001 C CNN
F 1 "+BATT" H 10465 2423 50  0000 C CNN
F 2 "" H 10450 2250 50  0001 C CNN
F 3 "" H 10450 2250 50  0001 C CNN
	1    10450 2250
	1    0    0    -1  
$EndComp
$Comp
L power:PWR_FLAG #FLG0106
U 1 1
P 10800 2250
F 0 "#FLG0106" H 10800 2325 50  0001 C CNN
F 1 "PWR_FLAG" H 10800 2423 50  0000 C CNN
F 2 "" H 10800 2250 50  0001 C CNN
F 3 "~" H 10800 2250 50  0001 C CNN
	1    10800 2250
	1    0    0    -1  
$EndComp
Wire Wire Line
	10450 2250 10800 2250
$EndSCHEMATC
